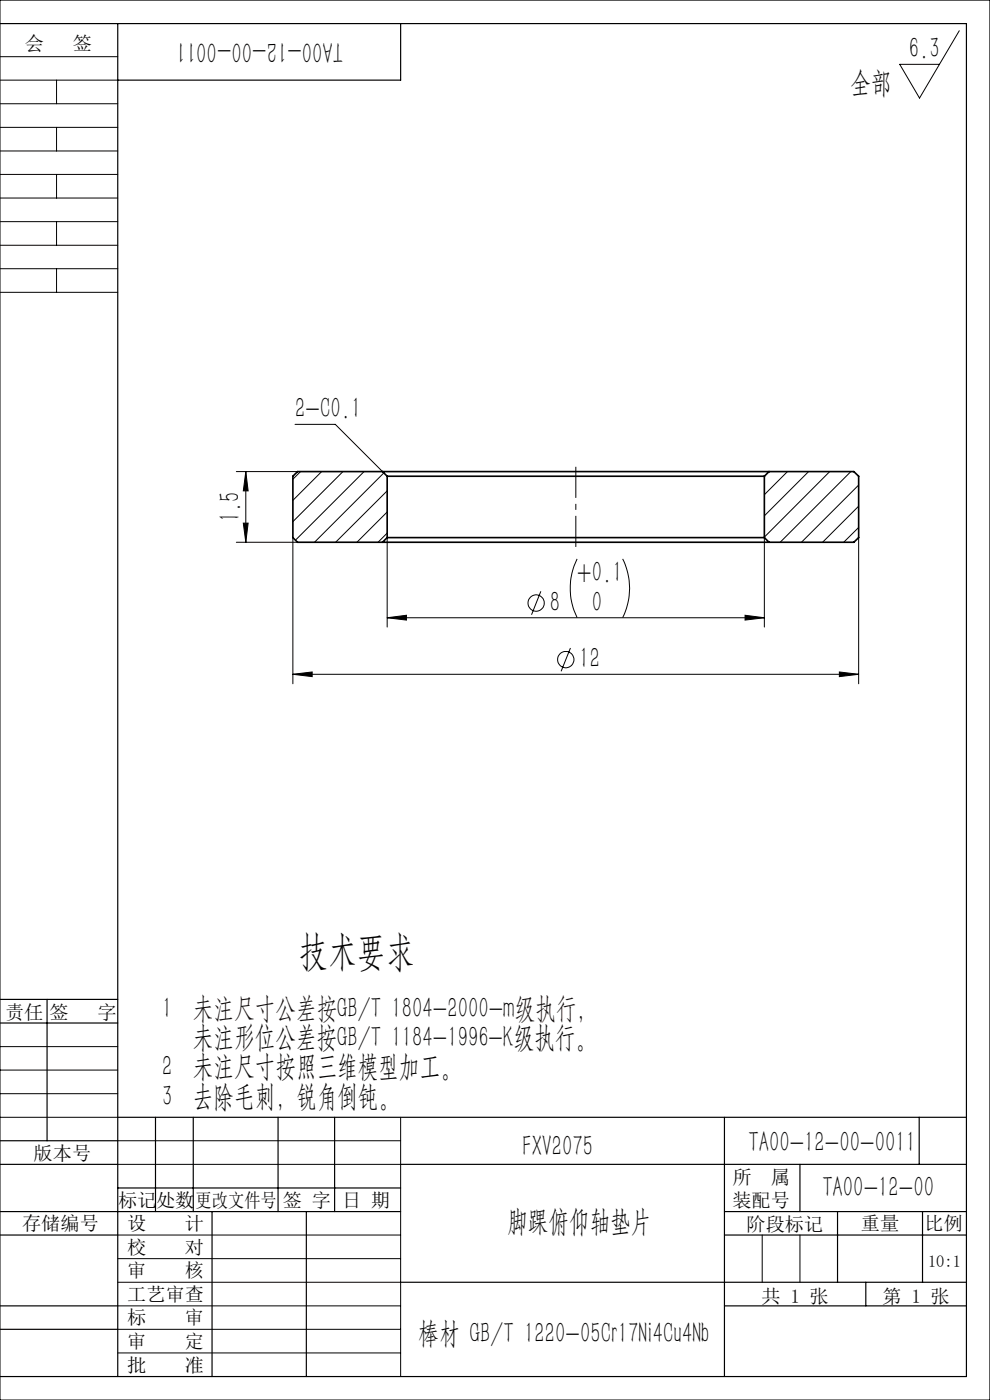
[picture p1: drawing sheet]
<svg xmlns="http://www.w3.org/2000/svg" width="210mm" height="297mm" viewBox="0 0 210 297" stroke-linecap="round" stroke-linejoin="round" font-family="sans-serif">
<g fill="none" stroke="#000" stroke-width=".21">
<path d="M0 12h25M0 17h25M0 0h210v297h-210zM12 17v5M203.5 6.5l-8.4 14.3-4.2-7.2h8.4M0 22h25M0 27h25M0 32h25M0 37h25M12 27v5M12 37v5M0 42h25"/>
<path d="M0 47h25M0 52h25M0 57h25M12 47v5M12 57v5M0 62h25M62.6 90h8.5l10 10M50.1 100h13M50.1 115h13M51.6 111h1l-.5 4zM52.1 100v15M52.1 100l.5 4.1h-1z"/>
<path d="M62.1 114v31.1M63.7 100l-1.6 1.7M68.2 100l-6.1 6.1M72.7 100l-10.6 10.7M77.2 100l-14.5 14.6M81.4 100.3l-14.7 14.7M82.1 104.1l-10.9 10.9M82.1 108.6l-6.4 6.4M82.1 113.1l-1.9 1.9M82.1 114v19M122.4 118.6a14.1 14.1 0 0 0 0 12.4M132.1 118.6a13.8 13.8 0 0 1 0 12.4"/>
<path d="M162.1 114v19M167 100l-4.9 4.9M171.5 100l-9.4 9.4M176 100l-13.9 13.9M180.5 100l-15 15M182.1 102.9l-12.1 12.1M182.1 107.4l-7.6 7.6M182.1 111.9l-3.1 3.1M182.1 114v31.1M82.1 131.1l4.1-.6v1zM82.1 131.1h80M114.7 125.4l-2 5"/>
<path d="M121 137.5l-2 4.9M158 130.5l4.1 .6-4.1 .4zM62.1 143h120M62.1 143l4.1-.4v.9zM178 142.6l4.1 .4-4.1 .5zM0 227h25M0 222h25M0 237h25M0 232h25M85 237v55M25 242h60M25 247h60"/>
<path d="M25 272h60M25 277h60M25 267h60M25 262h60M161.7 262v10M169.7 262v10M25 282h60M25 287h60M153.7 292h.1"/>
<circle cx="113.7" cy="127.9" r="1.73"/>
<circle cx="120" cy="139.9" r="1.73"/>
</g>
<path d="M81.1 115h82M81.1 100h82M81.1 100h-18l-1 1v13l1 1h18M81.1 100l1 1M82.1 114h80M82.1 101h80M82.1 101v13M82.1 114l-1 1M162.1 114l1 1M162.1 101v13M163.1 100h18l1 1v13l-1 1h-18M163.1 100l-1 1" fill="none" stroke="#000" stroke-width=".35"/>
<path d="M122.1 116v-17" fill="none" stroke="#000" stroke-width=".21" stroke-dasharray="30.5 1.3 1.3 1.3" stroke-dashoffset="23.9" stroke-linecap="butt"/>
<g fill="none" stroke="#000" stroke-width=".25">
<path d="M0 5h205v287h-205M25 5v287M85 5v12h-60M0 212h25M0 217h25M10 212v30M25 237h180M33 237v20M41 237v20M59 237v20M71 237v20M153.7 237v55"/>
<path d="M195 237v10M0 247h25M0 242h25M0 257h85M25 252h60M45 257v35M65 257v35M85 247h120M153.7 257h51.3M169.7 247v10M177.7 257v15M195.7 257v15"/>
<path d="M0 262h25M0 277h25M85 272h120M153.7 262h51.3M153.7 277h51.3M183.7 272v5M0 282h25"/>
</g>
<g fill="#000">
<path d="M52.1 100l.5 4.1h-1zM51.6 111h1l-.5 4z"/>
<path d="M82.1 131.1l4.1-.6v1zM158 130.5l4.1 .6-4.1 .4zM62.1 143l4.1-.4v.9zM178 142.6l4.1 .4-4.1 .5z"/>
</g>
<text font-size="8.8" x="63.5" y="204.7">技术要求</text>
<g font-size="6.3">
<text x="72.8" y="9" transform="rotate(-180 72.8 9)">TA00-12-00-0011</text>
<text x="192.8" y="12.4">6.3</text>
<text x="180.4" y="19.5">全部</text>
<text x="62.6" y="88.8">2-C0.1</text>
<text x="50.9" y="110.8" transform="rotate(-90 50.9 110.8)">1.5</text>
<text x="122.4" y="123.5">+0.1</text>
<text x="116.6" y="129.8">8</text>
<text x="125.5" y="129.8">0</text>
<text x="122.9" y="141.8">12</text>
<text x="34.4" y="215.9">1 未注尺寸公差按GB/T 1804-2000-m级执行，</text>
<text x="40.9" y="222.1">未注形位公差按GB/T 1184-1996-K级执行。</text>
<text x="34.4" y="228.4">2 未注尺寸按照三维模型加工。</text>
<text x="34.4" y="234.6">3 去除毛刺，锐角倒钝。</text>
<text x="110.8" y="245.3">FXV2075</text>
<text x="158.8" y="244.4">TA00-12-00-0011</text>
<text x="174.4" y="254">TA00-12-00</text>
<text x="107.6" y="261">脚踝俯仰轴垫片</text>
<text x="88.7" y="284.8">棒材 GB/T 1220-05Cr17Ni4Cu4Nb</text>
</g>
<g font-size="4.1">
<text x="5.3" y="10.6">会</text>
<text x="15.4" y="10.6">签</text>
<text x="1.1" y="216.1">责任</text>
<text x="10.5" y="216.1">签</text>
<text x="20.7" y="216.1">字</text>
<text x="7.1" y="246.1">版本号</text>
<text x="155.4" y="251.1">所</text>
<text x="163.5" y="251.1">属</text>
<text x="25.1" y="256.1">标记</text>
<text x="33.1" y="256.1">处数</text>
<text x="41.5" y="256.1">更改文件号</text>
<text x="60" y="256.1">签 字</text>
<text x="72.6" y="256.1">日 期</text>
<text x="155.4" y="256.1">装配号</text>
<text x="4.7" y="260.9">存储编号</text>
<text x="27" y="260.9">设</text>
<text x="39.2" y="260.9">计</text>
<text x="158.4" y="261.1">阶段标记</text>
<text x="182.6" y="261">重量</text>
<text x="196.1" y="260.9">比例</text>
<text x="27" y="266.1">校</text>
<text x="39.2" y="266.1">对</text>
<text x="27" y="270.9">审</text>
<text x="39.2" y="270.9">核</text>
<text x="27" y="276">工艺审查</text>
<text x="27" y="280.9">标</text>
<text x="39.2" y="280.9">审</text>
<text x="161.6" y="276.4">共 1 张</text>
<text x="187.2" y="276.4">第 1 张</text>
<text x="27" y="286">审</text>
<text x="39.2" y="286">定</text>
<text x="27" y="291">批</text>
<text x="39.2" y="291">准</text>
</g>
<text font-size="3.5" x="196.9" y="268.8">10:1</text>
</svg>
